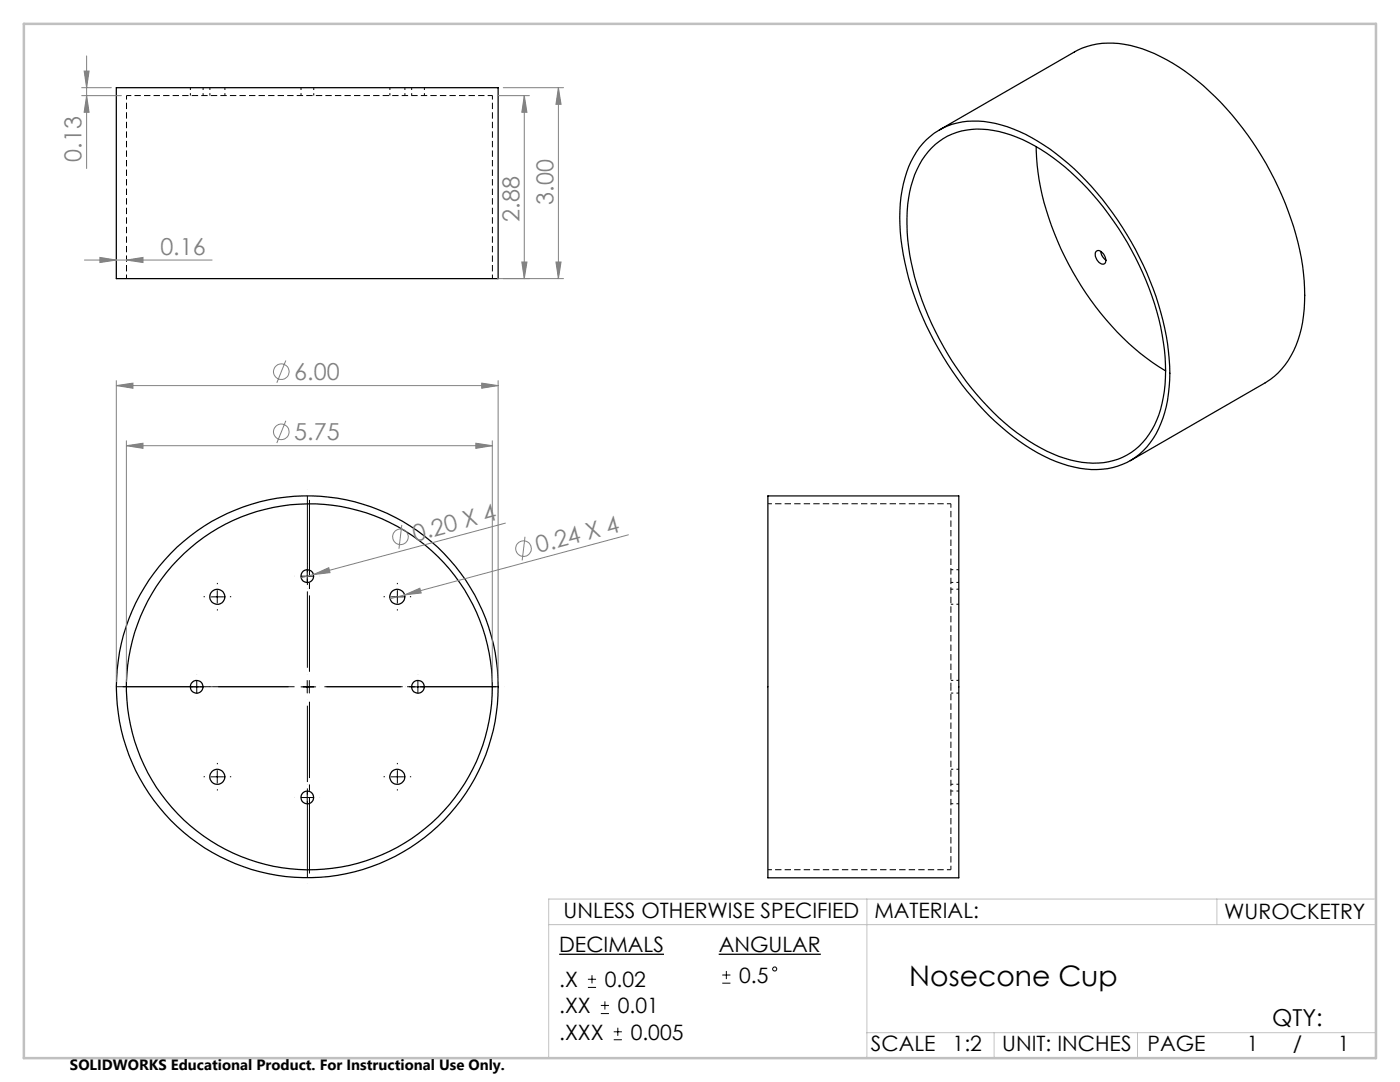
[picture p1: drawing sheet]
<svg xmlns="http://www.w3.org/2000/svg" width="279mm" height="216mm" viewBox="0 0 279 216" stroke-linecap="round" stroke-linejoin="round" font-family="sans-serif">
<g fill="none" stroke="#000" stroke-width=".25">
<path d="M23.2 17.5h76.2v38.1h-76.2zM184.9 27.9a14.5 14.5 0 0 1 13.7-3.3 37.2 37.2 0 0 1 16.9 10.2 62.3 62.3 0 0 1 17.7 35.3 26.4 26.4 0 0 1-3 17.4 13.8 13.8 0 0 1-14.7 6 34.2 34.2 0 0 1-16.9-9.4 62.4 62.4 0 0 1-18.8-36.3 27.8 27.8 0 0 1 2.5-16.5 13.3 13.3 0 0 1 2.6-3.4zM185.9 29.5a13.3 13.3 0 0 1 12.4-3.5 33 33 0 0 1 16.5 9.3 59.5 59.5 0 0 1 17.6 34.4 27.5 27.5 0 0 1-2 15.1 13.2 13.2 0 0 1-14.5 7.5 30.3 30.3 0 0 1-14.2-6.9 59.8 59.8 0 0 1-20.4-36.2 28 28 0 0 1 1.7-15.3 14.2 14.2 0 0 1 2.9-4.4zM187.5 25.9l26.9-15.5a15.5 15.5 0 0 1 12.4-1 39.2 39.2 0 0 1 16.8 11 62.2 62.2 0 0 1 16.5 34.1 28.8 28.8 0 0 1-1.9 15.5 14.8 14.8 0 0 1-5.7 6.4l-26.9 15.5M206.8 29.3a54.1 54.1 0 0 0 9 27.8 51.8 51.8 0 0 0 16.8 16.9M218.8 50.2a1.21 1.21 0 0 1 1.7 .8l.2 .7a.75 .75 0 0 1-.4 1 .75 .75 0 0 1-1-.3 1.79 1.79 0 0 1-.5-2.2zM219.7 50.2l.3 1 .7 .7M153.2 99h38.1v76.2h-38.1z"/>
<circle cx="43.4" cy="119.1" r="1.5"/>
<circle cx="61.3" cy="115" r="1.28"/>
<circle cx="79.3" cy="119.1" r="1.5"/>
<circle cx="39.3" cy="137" r="1.28"/>
<circle cx="61.3" cy="137" r="38.1"/>
<circle cx="61.7" cy="137" r="36.5"/>
<circle cx="83.4" cy="137.1" r="1.28"/>
<circle cx="43.4" cy="155" r="1.51"/>
<circle cx="61.3" cy="159.1" r="1.27"/>
<circle cx="79.3" cy="155" r="1.51"/>
</g>
<path d="M25.2 19.1v36.5M98.3 55.6v-36.5M189.8 100.5h-36.5M189.8 137v-36.5M153.3 173.5h36.5M189.8 173.5v-36.5" fill="none" stroke="#000" stroke-width=".2" stroke-dasharray="1.3 .6" stroke-dashoffset=".5" stroke-linecap="butt"/>
<g fill="none" stroke="#000" stroke-width=".2" stroke-dasharray="1.3 .6" stroke-dashoffset=".8" stroke-linecap="butt">
<path d="M38 17.5v1.6M40.5 19.1v-1.6M41.9 17.5v1.6M44.9 19.1v-1.6M60.1 17.5v1.6M62.6 19.1v-1.6M77.8 17.5v1.6M80.8 19.1v-1.6M82.2 17.5v1.6M84.7 19.1v-1.6M189.8 116.2h1.6M191.4 117.6h-1.6"/>
<path d="M191.4 113.7h-1.6M189.8 138.3h1.6M189.8 120.6h1.6M191.4 135.8h-1.6M189.8 156.5h1.6M191.4 153.5h-1.6M191.4 157.8h-1.6M189.8 160.4h1.6"/>
</g>
<path d="M98.3 19.1h-73.1" fill="none" stroke="#000" stroke-width=".2" stroke-dasharray="1.3 .6" stroke-dashoffset=".3" stroke-linecap="butt"/>
<g fill="none" stroke="#808080" stroke-width=".2">
<path d="M16.3 19.1h7.9M16.3 17.5h5.9M16.8 14.2h1l-.5 3.3zM17.3 19.1l.5 3.3h-1zM17.3 11.1v22.5M99.3 19.1h6.4M100.4 17.5h12.1M104.6 19.1v36.5M104.6 19.1l.6 3.3h-1.1zM111.4 17.5l.6 3.3h-1.1zM111.4 17.5v38.1M16.9 51.9h25.4"/>
<path d="M19.9 51.4l3.3 .5-3.3 .5zM25.2 51.9l3.3-.5v1zM104.1 52.3h1.1l-.6 3.3zM110.9 52.3h1.1l-.6 3.3zM112.5 55.6h-13.2M23.2 76.9l3.3-.5v1.1zM23.2 76v60M23.2 76.9h76.2M57 71.9l-1.8 4.5M96.1 76.4l3.3 .5-3.3 .6zM99.4 76v60M25.2 88.9l3.3-.5v1.1z"/>
<path d="M25.2 87.9v48.1M25.2 88.9h73M57 84l-1.8 4.4M95 88.4l3.2 .5-3.2 .6zM98.2 87.9v48.1M62.5 114.7l3.1-1.4 .3 1zM62.5 114.7l-2.4 .6M80.2 104.7l-.6 4.8M80.8 118.7l3-1.3 .3 .9zM80.8 118.7l-3 .8M100.9 104.4l-38.4 10.3M104.8 107.1l-.6 4.7"/>
<path d="M125.4 106.7l-44.6 12"/>
<circle cx="56.2" cy="74.2" r="1.56"/>
<circle cx="56.2" cy="86.2" r="1.55"/>
<circle cx="79.9" cy="107.1" r="1.56"/>
<circle cx="104.5" cy="109.5" r="1.55"/>
</g>
<g fill="none" stroke="#000" stroke-width=".2">
<path d="M42.1 119.1h2.5M43.4 117.8v2.5M60.1 115h2.5M61.3 113.7v2.5M78 119.1h2.5M79.3 117.8v2.5M38 137.1h2.5M39.3 135.8v2.5M60.1 137.1h2.9M61.3 135.8v2.5M61.7 135.8v2.5M82.2 137.1h2.5"/>
<path d="M83.4 135.8v2.5M42.1 155h2.5M43.4 153.7v2.5M60.1 159.1h2.5M61.3 157.9v2.5M78 155h2.5M79.3 153.7v2.5M117.3 197h1.7M117.3 195.4h1.7M118.1 194.6v1.6M120.7 199.8v1.6M144.1 196.2h1.7"/>
<path d="M144.1 194.6h1.7M145 193.7v1.7M119.9 202.2h1.6M119.9 200.6h1.6M122.5 207.5h1.6M122.5 205.9h1.6M123.3 205.1v1.6"/>
<circle cx="154.6" cy="193.4" r=".41"/>
</g>
<path d="M111.6 190.4h20.9M143.4 190.4h20.4" fill="none" stroke="#000" stroke-width=".26"/>
<path d="M58.8 137h-36.8M61.3 134.5v-36.8M61.3 139.5v36.9M63.8 137h36.9" fill="none" stroke="#000" stroke-width=".2" stroke-dasharray="15.2 1.3 1.3 1.3" stroke-dashoffset="-1.3" stroke-linecap="butt"/>
<path d="M59.3 137h-35.3M61.8 134.5v-35.2M61.8 139.5v35.3M64.3 137h35.2" fill="none" stroke="#000" stroke-width=".2" stroke-dasharray="15.2 1.3 1.3 1.3" stroke-dashoffset="-.5" stroke-linecap="butt"/>
<g fill="none" stroke="#000" stroke-width=".2" stroke-dasharray="15.2 1.3 1.3 1.3" stroke-linecap="butt">
<path d="M40.9 119.1h-.3M43.4 116.6v-.3M45.9 119.1h.2M61.3 117.4v.1M63.8 114.9h.1M76.8 119.1h-.2M79.3 116.6v-.3M81.8 119.1h.3M36.8 137h-.1M43.4 121.6v.2M79.3 121.6v.2M40.9 155h-.3"/>
<path d="M43.4 152.5v-.3M43.4 157.5v.2M45.9 155h.2M63.8 159.1h.1M76.8 155h-.2M79.3 152.5v-.3M79.3 157.5v.2M81.8 155h.3"/>
</g>
<path d="M173 179.4v31.7M242.9 179.4v5.1M274.6 179.4h-165.1v31.7M109.5 184.5h165.1M173 206.1h101.6M198.4 206.1v5M227 206.1v5" fill="none" stroke="#c0c0c0" stroke-width=".2"/>
<path d="M4.8 4.8h269.8v206.3h-269.8z" fill="none" stroke="#c0c0c0" stroke-width=".5"/>
<g fill="#808080">
<path d="M80.8 118.7l3-1.3 .3 .9z"/>
<path d="M62.5 114.7l3.1-1.4 .3 1z"/>
<path d="M25.2 51.9l3.3-.5v1zM19.9 51.4l3.3 .5-3.3 .5z"/>
<path d="M25.2 88.9l3.3-.5v1.1zM95 88.4l3.2 .5-3.2 .6zM23.2 76.9l3.3-.5v1.1zM96.1 76.4l3.3 .5-3.3 .6z"/>
<path d="M104.1 52.3h1.1l-.6 3.3zM104.6 19.1l.6 3.3h-1.1zM17.3 19.1l.5 3.3h-1zM16.8 14.2h1l-.5 3.3z"/>
<path d="M111.4 17.5l.6 3.3h-1.1zM110.9 52.3h1.1l-.6 3.3z"/>
</g>
<text font-size="5.6" x="181.5" y="196.7">Nosecone Cup</text>
<g font-size="4.7" fill="#808080">
<text x="16.3" y="32.3" transform="rotate(-90 16.3 32.3)">0.13</text>
<text x="110.5" y="40.8" transform="rotate(-90 110.5 40.8)">3.00</text>
<text x="103.6" y="44.2" transform="rotate(-90 103.6 44.2)">2.88</text>
<text x="32" y="50.8">0.16</text>
<text x="58.7" y="75.9">6.00</text>
<text x="58.7" y="87.9">5.75</text>
<text x="82.9" y="108.1" transform="rotate(-15 82.9 108.1)">0.20 X 4</text>
<text x="107.4" y="110.4" transform="rotate(-15 107.4 110.4)">0.24 X 4</text>
</g>
<text font-size="4.7" x="253.9" y="204.7">QTY:</text>
<g font-size="4.2">
<text x="112.5" y="183.3">UNLESS OTHERWISE SPECIFIED</text>
<text x="174.5" y="183.1">MATERIAL:</text>
<text x="244.3" y="183.3">WUROCKETRY</text>
<text x="111.6" y="190">DECIMALS</text>
<text x="143.4" y="190">ANGULAR</text>
<text x="111.6" y="197">.X</text>
<text x="120.7" y="197">0.02</text>
<text x="147.5" y="196.1">0.5</text>
<text x="111.6" y="202.2">.XX</text>
<text x="123.3" y="202.2">0.01</text>
<text x="111.6" y="207.5">.XXX</text>
<text x="125.9" y="207.5">0.005</text>
<text x="173.8" y="209.8">SCALE</text>
<text x="190.1" y="209.8">1:2</text>
<text x="200" y="209.8">UNIT: INCHES</text>
<text x="229" y="209.8">PAGE</text>
<text x="248.8" y="209.8">1</text>
<text x="258" y="209.8">/</text>
<text x="267" y="209.8">1</text>
</g>
<text font-size="3" x="14" y="213.5">SOLIDWORKS Educational Product. For Instructional Use Only.</text>
</svg>
